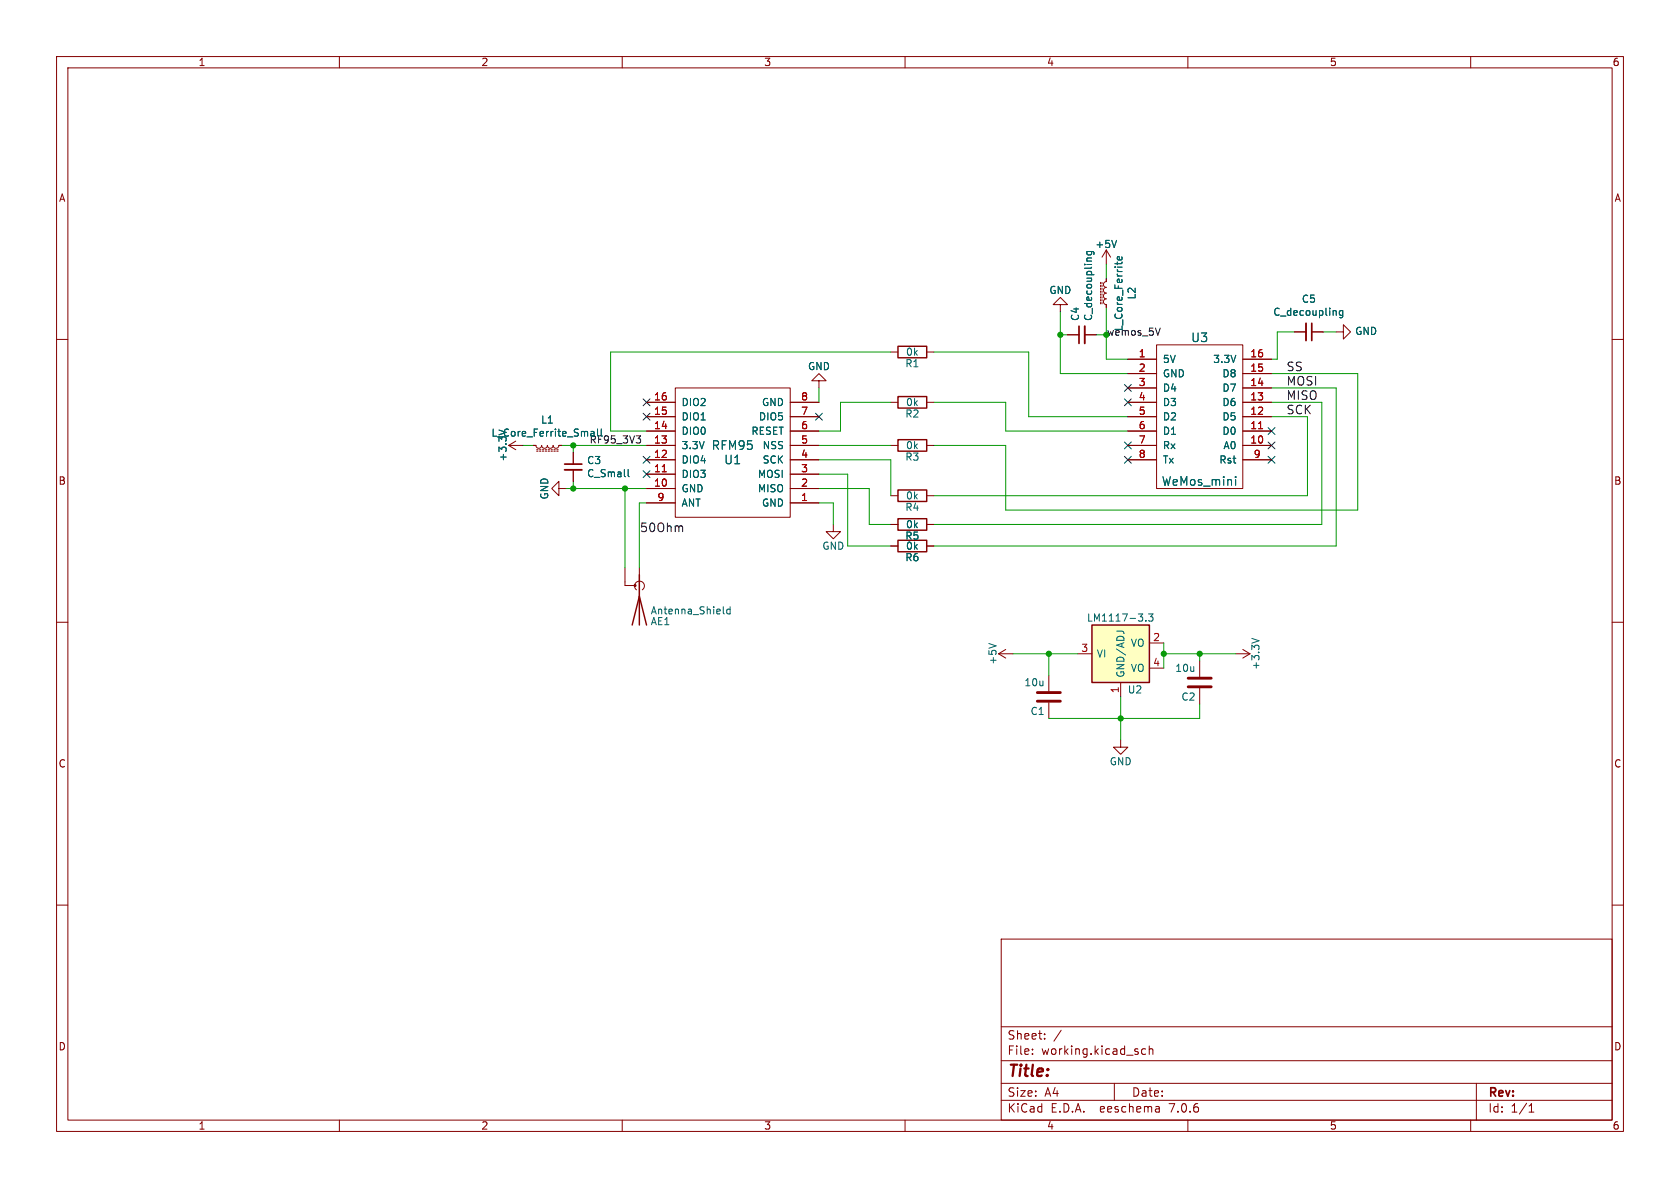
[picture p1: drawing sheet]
(kicad_sch (version 20230121) (generator eeschema)

 (paper "A4")

 (lib_symbols
  (symbol "lora_nodemcu-rescue:+3.3V-power" (power) (pin_names (offset 0)) (in_bom yes) (on_board yes)
   (property "Reference" "#PWR" (at 0 -3.81 0) (effects (font (size 1.27 1.27)) hide))
   (property "Value" "+3.3V-power" (at 0 3.556 0) (effects (font (size 1.27 1.27))))
   (property "Footprint" "" (at 0 0 0) (effects (font (size 1.27 1.27)) hide))
   (property "Datasheet" "" (at 0 0 0) (effects (font (size 1.27 1.27)) hide))
   (symbol "+3.3V-power_0_1"
    (polyline (pts (xy -0.762 1.27) (xy 0 2.54)) (stroke (width 0) (type solid)) (fill (type none)))
    (polyline (pts (xy 0 0) (xy 0 2.54)) (stroke (width 0) (type solid)) (fill (type none)))
    (polyline (pts (xy 0 2.54) (xy 0.762 1.27)) (stroke (width 0) (type solid)) (fill (type none))))
   (symbol "+3.3V-power_1_1"
    (pin power_in line (at 0 0 90) (length 0) hide (name "+3V3" (effects (font (size 1.27 1.27)))) (number "1" (effects (font (size 1.27 1.27)))))))
  (symbol "lora_nodemcu-rescue:Antenna_Shield-device" (pin_numbers hide) (pin_names (offset 1.016) hide) (in_bom yes) (on_board yes)
   (property "Reference" "AE" (at -1.905 4.445 0) (effects (font (size 1.27 1.27)) (justify right)))
   (property "Value" "device:Antenna_Shield" (at -1.905 2.54 0) (effects (font (size 1.27 1.27)) (justify right)))
   (property "Footprint" "" (at 0 2.54 0) (effects (font (size 1.27 1.27)) hide))
   (property "Datasheet" "" (at 0 2.54 0) (effects (font (size 1.27 1.27)) hide))
   (symbol "Antenna_Shield-device_0_1"
    (arc (start -0.508 -1.143) (mid -0.8429 -2.1194) (end 0 -2.667) (stroke (width 0) (type solid)) (fill (type none)))
    (arc (start 0 -2.667) (mid 0.7989 -2.1052) (end 0.508 -1.143) (stroke (width 0) (type solid)) (fill (type none)))
    (polyline (pts (xy 0 -2.54) (xy 0 0)) (stroke (width 0) (type solid)) (fill (type none)))
    (polyline (pts (xy 0 5.08) (xy 0 -3.81)) (stroke (width 0.254) (type solid)) (fill (type none)))
    (polyline (pts (xy 0.762 -1.905) (xy 2.54 -1.905)) (stroke (width 0) (type solid)) (fill (type none)))
    (polyline (pts (xy 2.54 -2.54) (xy 2.54 -1.905)) (stroke (width 0) (type solid)) (fill (type none)))
    (polyline (pts (xy 1.27 5.08) (xy 0 0) (xy -1.27 5.08)) (stroke (width 0.254) (type solid)) (fill (type none)))
    (circle (center 0.762 -1.905) (radius 0.1778) (stroke (width 0) (type solid)) (fill (type outline))))
   (symbol "Antenna_Shield-device_1_1"
    (pin input line (at 0 -5.08 90) (length 2.54) (name "A" (effects (font (size 1.27 1.27)))) (number "1" (effects (font (size 1.27 1.27)))))
    (pin input line (at 2.54 -5.08 90) (length 2.54) (name "Shield" (effects (font (size 1.27 1.27)))) (number "2" (effects (font (size 1.27 1.27)))))))
  (symbol "lora_nodemcu-rescue:C-device" (pin_numbers hide) (pin_names (offset 0.254)) (in_bom yes) (on_board yes)
   (property "Reference" "C" (at 0.635 2.54 0) (effects (font (size 1.27 1.27)) (justify left)))
   (property "Value" "device:C" (at 0.635 -2.54 0) (effects (font (size 1.27 1.27)) (justify left)))
   (property "Footprint" "" (at 0.9652 -3.81 0) (effects (font (size 1.27 1.27)) hide))
   (property "Datasheet" "" (at 0 0 0) (effects (font (size 1.27 1.27)) hide))
   (symbol "C-device_0_1"
    (polyline (pts (xy -2.032 -0.762) (xy 2.032 -0.762)) (stroke (width 0.508) (type solid)) (fill (type none)))
    (polyline (pts (xy -2.032 0.762) (xy 2.032 0.762)) (stroke (width 0.508) (type solid)) (fill (type none))))
   (symbol "C-device_1_1"
    (pin passive line (at 0 3.81 270) (length 2.794) (name "~" (effects (font (size 1.27 1.27)))) (number "1" (effects (font (size 1.27 1.27)))))
    (pin passive line (at 0 -3.81 90) (length 2.794) (name "~" (effects (font (size 1.27 1.27)))) (number "2" (effects (font (size 1.27 1.27)))))))
  (symbol "lora_nodemcu-rescue:C_Small-device" (pin_numbers hide) (pin_names (offset 0.254) hide) (in_bom yes) (on_board yes)
   (property "Reference" "C" (at 0.254 1.778 0) (effects (font (size 1.27 1.27)) (justify left)))
   (property "Value" "device:C_Small" (at 0.254 -2.032 0) (effects (font (size 1.27 1.27)) (justify left)))
   (property "Footprint" "" (at 0 0 0) (effects (font (size 1.27 1.27)) hide))
   (property "Datasheet" "" (at 0 0 0) (effects (font (size 1.27 1.27)) hide))
   (symbol "C_Small-device_0_1"
    (polyline (pts (xy -1.524 -0.508) (xy 1.524 -0.508)) (stroke (width 0.3302) (type solid)) (fill (type none)))
    (polyline (pts (xy -1.524 0.508) (xy 1.524 0.508)) (stroke (width 0.3048) (type solid)) (fill (type none))))
   (symbol "C_Small-device_1_1"
    (pin passive line (at 0 2.54 270) (length 2.032) (name "~" (effects (font (size 1.27 1.27)))) (number "1" (effects (font (size 1.27 1.27)))))
    (pin passive line (at 0 -2.54 90) (length 2.032) (name "~" (effects (font (size 1.27 1.27)))) (number "2" (effects (font (size 1.27 1.27)))))))
  (symbol "lora_nodemcu-rescue:LM1117-3.3-RESCUE-lora_nodemcu" (pin_names (offset 0.762)) (in_bom yes) (on_board yes)
   (property "Reference" "U" (at 2.54 -6.35 0) (effects (font (size 1.27 1.27))))
   (property "Value" "LM1117-3.3-RESCUE-lora_nodemcu" (at 0 6.35 0) (effects (font (size 1.27 1.27))))
   (property "Footprint" "" (at 0 0 0) (effects (font (size 1.27 1.27)) hide))
   (property "Datasheet" "" (at 0 0 0) (effects (font (size 1.27 1.27)) hide))
   (symbol "LM1117-3.3-RESCUE-lora_nodemcu_0_1"
    (rectangle (start -5.08 -5.08) (end 5.08 5.08) (stroke (width 0.254) (type solid)) (fill (type background))))
   (symbol "LM1117-3.3-RESCUE-lora_nodemcu_1_1"
    (pin power_in line (at 0 -7.62 90) (length 2.54) (name "GND/ADJ" (effects (font (size 1.27 1.27)))) (number "1" (effects (font (size 1.27 1.27)))))
    (pin power_out line (at 7.62 1.905 180) (length 2.54) (name "VO" (effects (font (size 1.27 1.27)))) (number "2" (effects (font (size 1.27 1.27)))))
    (pin power_in line (at -7.62 0 0) (length 2.54) (name "VI" (effects (font (size 1.27 1.27)))) (number "3" (effects (font (size 1.27 1.27)))))
    (pin power_out line (at 7.62 -2.54 180) (length 2.54) (name "VO" (effects (font (size 1.27 1.27)))) (number "4" (effects (font (size 1.27 1.27)))))))
  (symbol "lora_nodemcu-rescue:L_Core_Ferrite_Small-device" (pin_numbers hide) (pin_names (offset 0.254) hide) (in_bom yes) (on_board yes)
   (property "Reference" "L" (at 1.27 1.016 0) (effects (font (size 1.27 1.27)) (justify left)))
   (property "Value" "device:L_Core_Ferrite_Small" (at 1.27 -1.27 0) (effects (font (size 1.27 1.27)) (justify left)))
   (property "Footprint" "" (at 0 0 0) (effects (font (size 1.27 1.27)) hide))
   (property "Datasheet" "" (at 0 0 0) (effects (font (size 1.27 1.27)) hide))
   (symbol "L_Core_Ferrite_Small-device_0_1"
    (arc (start 0 -2.032) (mid 0.5058 -1.524) (end 0 -1.016) (stroke (width 0) (type solid)) (fill (type none)))
    (arc (start 0 -1.016) (mid 0.5058 -0.508) (end 0 0) (stroke (width 0) (type solid)) (fill (type none)))
    (polyline (pts (xy 0.762 -1.905) (xy 0.762 -1.651)) (stroke (width 0) (type solid)) (fill (type none)))
    (polyline (pts (xy 0.762 -1.397) (xy 0.762 -1.143)) (stroke (width 0) (type solid)) (fill (type none)))
    (polyline (pts (xy 0.762 -0.889) (xy 0.762 -0.635)) (stroke (width 0) (type solid)) (fill (type none)))
    (polyline (pts (xy 0.762 -0.381) (xy 0.762 -0.127)) (stroke (width 0) (type solid)) (fill (type none)))
    (polyline (pts (xy 0.762 0.127) (xy 0.762 0.381)) (stroke (width 0) (type solid)) (fill (type none)))
    (polyline (pts (xy 0.762 0.635) (xy 0.762 0.889)) (stroke (width 0) (type solid)) (fill (type none)))
    (polyline (pts (xy 0.762 1.143) (xy 0.762 1.397)) (stroke (width 0) (type solid)) (fill (type none)))
    (polyline (pts (xy 0.762 1.651) (xy 0.762 1.905)) (stroke (width 0) (type solid)) (fill (type none)))
    (polyline (pts (xy 1.016 -1.651) (xy 1.016 -1.905)) (stroke (width 0) (type solid)) (fill (type none)))
    (polyline (pts (xy 1.016 -1.143) (xy 1.016 -1.397)) (stroke (width 0) (type solid)) (fill (type none)))
    (polyline (pts (xy 1.016 -0.635) (xy 1.016 -0.889)) (stroke (width 0) (type solid)) (fill (type none)))
    (polyline (pts (xy 1.016 -0.127) (xy 1.016 -0.381)) (stroke (width 0) (type solid)) (fill (type none)))
    (polyline (pts (xy 1.016 0.381) (xy 1.016 0.127)) (stroke (width 0) (type solid)) (fill (type none)))
    (polyline (pts (xy 1.016 0.889) (xy 1.016 0.635)) (stroke (width 0) (type solid)) (fill (type none)))
    (polyline (pts (xy 1.016 1.397) (xy 1.016 1.143)) (stroke (width 0) (type solid)) (fill (type none)))
    (polyline (pts (xy 1.016 1.905) (xy 1.016 1.651)) (stroke (width 0) (type solid)) (fill (type none)))
    (arc (start 0 0) (mid 0.5058 0.508) (end 0 1.016) (stroke (width 0) (type solid)) (fill (type none)))
    (arc (start 0 1.016) (mid 0.5058 1.524) (end 0 2.032) (stroke (width 0) (type solid)) (fill (type none))))
   (symbol "L_Core_Ferrite_Small-device_1_1"
    (pin passive line (at 0 2.54 270) (length 0.508) (name "~" (effects (font (size 1.27 1.27)))) (number "1" (effects (font (size 1.27 1.27)))))
    (pin passive line (at 0 -2.54 90) (length 0.508) (name "~" (effects (font (size 1.27 1.27)))) (number "2" (effects (font (size 1.27 1.27)))))))
  (symbol "lora_nodemcu-rescue:R-device" (pin_numbers hide) (pin_names (offset 0)) (in_bom yes) (on_board yes)
   (property "Reference" "R" (at 2.032 0 90) (effects (font (size 1.27 1.27))))
   (property "Value" "device:R" (at 0 0 90) (effects (font (size 1.27 1.27))))
   (property "Footprint" "" (at -1.778 0 90) (effects (font (size 1.27 1.27)) hide))
   (property "Datasheet" "" (at 0 0 0) (effects (font (size 1.27 1.27)) hide))
   (symbol "R-device_0_1"
    (rectangle (start -1.016 -2.54) (end 1.016 2.54) (stroke (width 0.254) (type solid)) (fill (type none))))
   (symbol "R-device_1_1"
    (pin passive line (at 0 3.81 270) (length 1.27) (name "~" (effects (font (size 1.27 1.27)))) (number "1" (effects (font (size 1.27 1.27)))))
    (pin passive line (at 0 -3.81 90) (length 1.27) (name "~" (effects (font (size 1.27 1.27)))) (number "2" (effects (font (size 1.27 1.27)))))))
  (symbol "lora_nodemcu-rescue:WeMos_mini-RESCUE-lora_nodemcu" (pin_names (offset 1.016)) (in_bom yes) (on_board yes)
   (property "Reference" "U" (at 0 12.7 0) (effects (font (size 1.524 1.524))))
   (property "Value" "WeMos_mini-RESCUE-lora_nodemcu" (at 0 -12.7 0) (effects (font (size 1.524 1.524))))
   (property "Footprint" "" (at 13.97 -17.78 0) (effects (font (size 1.524 1.524))))
   (property "Datasheet" "" (at 13.97 -17.78 0) (effects (font (size 1.524 1.524))))
   (symbol "WeMos_mini-RESCUE-lora_nodemcu_0_1"
    (rectangle (start -7.62 11.43) (end 7.62 -13.97) (stroke (width 0) (type solid)) (fill (type none))))
   (symbol "WeMos_mini-RESCUE-lora_nodemcu_1_1"
    (pin power_in line (at -12.7 8.89 0) (length 5.08) (name "5V" (effects (font (size 1.27 1.27)))) (number "1" (effects (font (size 1.27 1.27)))))
    (pin bidirectional line (at 12.7 -6.35 180) (length 5.08) (name "A0" (effects (font (size 1.27 1.27)))) (number "10" (effects (font (size 1.27 1.27)))))
    (pin bidirectional line (at 12.7 -3.81 180) (length 5.08) (name "D0" (effects (font (size 1.27 1.27)))) (number "11" (effects (font (size 1.27 1.27)))))
    (pin bidirectional line (at 12.7 -1.27 180) (length 5.08) (name "D5" (effects (font (size 1.27 1.27)))) (number "12" (effects (font (size 1.27 1.27)))))
    (pin bidirectional line (at 12.7 1.27 180) (length 5.08) (name "D6" (effects (font (size 1.27 1.27)))) (number "13" (effects (font (size 1.27 1.27)))))
    (pin bidirectional line (at 12.7 3.81 180) (length 5.08) (name "D7" (effects (font (size 1.27 1.27)))) (number "14" (effects (font (size 1.27 1.27)))))
    (pin bidirectional line (at 12.7 6.35 180) (length 5.08) (name "D8" (effects (font (size 1.27 1.27)))) (number "15" (effects (font (size 1.27 1.27)))))
    (pin power_out line (at 12.7 8.89 180) (length 5.08) (name "3.3V" (effects (font (size 1.27 1.27)))) (number "16" (effects (font (size 1.27 1.27)))))
    (pin power_in line (at -12.7 6.35 0) (length 5.08) (name "GND" (effects (font (size 1.27 1.27)))) (number "2" (effects (font (size 1.27 1.27)))))
    (pin bidirectional line (at -12.7 3.81 0) (length 5.08) (name "D4" (effects (font (size 1.27 1.27)))) (number "3" (effects (font (size 1.27 1.27)))))
    (pin bidirectional line (at -12.7 1.27 0) (length 5.08) (name "D3" (effects (font (size 1.27 1.27)))) (number "4" (effects (font (size 1.27 1.27)))))
    (pin bidirectional line (at -12.7 -1.27 0) (length 5.08) (name "D2" (effects (font (size 1.27 1.27)))) (number "5" (effects (font (size 1.27 1.27)))))
    (pin bidirectional line (at -12.7 -3.81 0) (length 5.08) (name "D1" (effects (font (size 1.27 1.27)))) (number "6" (effects (font (size 1.27 1.27)))))
    (pin bidirectional line (at -12.7 -6.35 0) (length 5.08) (name "Rx" (effects (font (size 1.27 1.27)))) (number "7" (effects (font (size 1.27 1.27)))))
    (pin bidirectional line (at -12.7 -8.89 0) (length 5.08) (name "Tx" (effects (font (size 1.27 1.27)))) (number "8" (effects (font (size 1.27 1.27)))))
    (pin bidirectional line (at 12.7 -8.89 180) (length 5.08) (name "Rst" (effects (font (size 1.27 1.27)))) (number "9" (effects (font (size 1.27 1.27)))))))
  (symbol "power:+5V" (power) (pin_names (offset 0)) (in_bom yes) (on_board yes)
   (property "Reference" "#PWR" (at 0 -3.81 0) (effects (font (size 1.27 1.27)) hide))
   (property "Value" "+5V" (at 0 3.556 0) (effects (font (size 1.27 1.27))))
   (property "Footprint" "" (at 0 0 0) (effects (font (size 1.27 1.27)) hide))
   (property "Datasheet" "" (at 0 0 0) (effects (font (size 1.27 1.27)) hide))
   (symbol "+5V_0_1"
    (polyline (pts (xy -0.762 1.27) (xy 0 2.54)) (stroke (width 0) (type default)) (fill (type none)))
    (polyline (pts (xy 0 0) (xy 0 2.54)) (stroke (width 0) (type default)) (fill (type none)))
    (polyline (pts (xy 0 2.54) (xy 0.762 1.27)) (stroke (width 0) (type default)) (fill (type none))))
   (symbol "+5V_1_1"
    (pin power_in line (at 0 0 90) (length 0) hide (name "+5V" (effects (font (size 1.27 1.27)))) (number "1" (effects (font (size 1.27 1.27)))))))
  (symbol "power:GND" (power) (pin_names (offset 0)) (in_bom yes) (on_board yes)
   (property "Reference" "#PWR" (at 0 -6.35 0) (effects (font (size 1.27 1.27)) hide))
   (property "Value" "GND" (at 0 -3.81 0) (effects (font (size 1.27 1.27))))
   (property "Footprint" "" (at 0 0 0) (effects (font (size 1.27 1.27)) hide))
   (property "Datasheet" "" (at 0 0 0) (effects (font (size 1.27 1.27)) hide))
   (symbol "GND_0_1"
    (polyline (pts (xy 0 0) (xy 0 -1.27) (xy 1.27 -1.27) (xy 0 -2.54) (xy -1.27 -1.27) (xy 0 -1.27)) (stroke (width 0) (type default)) (fill (type none))))
   (symbol "GND_1_1"
    (pin power_in line (at 0 0 270) (length 0) hide (name "GND" (effects (font (size 1.27 1.27)))) (number "1" (effects (font (size 1.27 1.27)))))))
  (symbol "rfm95:RFM95" (pin_names (offset 1.016)) (in_bom yes) (on_board yes)
   (property "Reference" "U" (at 1.27 1.27 0) (effects (font (size 1.524 1.524))))
   (property "Value" "RFM95" (at 1.27 -1.27 0) (effects (font (size 1.524 1.524))))
   (property "Footprint" "" (at 0 0 0) (effects (font (size 1.524 1.524)) hide))
   (property "Datasheet" "" (at 0 0 0) (effects (font (size 1.524 1.524)) hide))
   (symbol "RFM95_0_1"
    (rectangle (start -8.89 11.43) (end 11.43 -11.43) (stroke (width 0) (type solid)) (fill (type none))))
   (symbol "RFM95_1_1"
    (pin input line (at -13.97 8.89 0) (length 5.08) (name "GND" (effects (font (size 1.27 1.27)))) (number "1" (effects (font (size 1.27 1.27)))))
    (pin input line (at 16.51 6.35 180) (length 5.08) (name "GND" (effects (font (size 1.27 1.27)))) (number "10" (effects (font (size 1.27 1.27)))))
    (pin input line (at 16.51 3.81 180) (length 5.08) (name "DIO3" (effects (font (size 1.27 1.27)))) (number "11" (effects (font (size 1.27 1.27)))))
    (pin input line (at 16.51 1.27 180) (length 5.08) (name "DIO4" (effects (font (size 1.27 1.27)))) (number "12" (effects (font (size 1.27 1.27)))))
    (pin input line (at 16.51 -1.27 180) (length 5.08) (name "3.3V" (effects (font (size 1.27 1.27)))) (number "13" (effects (font (size 1.27 1.27)))))
    (pin input line (at 16.51 -3.81 180) (length 5.08) (name "DIO0" (effects (font (size 1.27 1.27)))) (number "14" (effects (font (size 1.27 1.27)))))
    (pin input line (at 16.51 -6.35 180) (length 5.08) (name "DIO1" (effects (font (size 1.27 1.27)))) (number "15" (effects (font (size 1.27 1.27)))))
    (pin input line (at 16.51 -8.89 180) (length 5.08) (name "DIO2" (effects (font (size 1.27 1.27)))) (number "16" (effects (font (size 1.27 1.27)))))
    (pin input line (at -13.97 6.35 0) (length 5.08) (name "MISO" (effects (font (size 1.27 1.27)))) (number "2" (effects (font (size 1.27 1.27)))))
    (pin input line (at -13.97 3.81 0) (length 5.08) (name "MOSI" (effects (font (size 1.27 1.27)))) (number "3" (effects (font (size 1.27 1.27)))))
    (pin input line (at -13.97 1.27 0) (length 5.08) (name "SCK" (effects (font (size 1.27 1.27)))) (number "4" (effects (font (size 1.27 1.27)))))
    (pin input line (at -13.97 -1.27 0) (length 5.08) (name "NSS" (effects (font (size 1.27 1.27)))) (number "5" (effects (font (size 1.27 1.27)))))
    (pin input line (at -13.97 -3.81 0) (length 5.08) (name "RESET" (effects (font (size 1.27 1.27)))) (number "6" (effects (font (size 1.27 1.27)))))
    (pin input line (at -13.97 -6.35 0) (length 5.08) (name "DIO5" (effects (font (size 1.27 1.27)))) (number "7" (effects (font (size 1.27 1.27)))))
    (pin input line (at -13.97 -8.89 0) (length 5.08) (name "GND" (effects (font (size 1.27 1.27)))) (number "8" (effects (font (size 1.27 1.27)))))
    (pin input line (at 16.51 8.89 180) (length 5.08) (name "ANT" (effects (font (size 1.27 1.27)))) (number "9" (effects (font (size 1.27 1.27))))))))

 (junction (at 110.49 86.36) (diameter 0) (color 0 0 0 0))
 (junction (at 212.09 115.57) (diameter 0) (color 0 0 0 0))
 (junction (at 195.58 59.182) (diameter 0) (color 0 0 0 0))
 (junction (at 185.42 115.57) (diameter 0) (color 0 0 0 0))
 (junction (at 101.346 86.36) (diameter 0) (color 0 0 0 0))
 (junction (at 187.452 59.182) (diameter 0) (color 0 0 0 0))
 (junction (at 101.346 78.74) (diameter 0) (color 0 0 0 0))
 (junction (at 198.12 127) (diameter 0) (color 0 0 0 0))
 (junction (at 205.74 115.57) (diameter 0) (color 0 0 0 0))

 (no_connect (at 199.39 71.12))
 (no_connect (at 144.78 73.66))
 (no_connect (at 199.39 81.28))
 (no_connect (at 114.3 73.66))
 (no_connect (at 199.39 68.58))
 (no_connect (at 224.79 81.28))
 (no_connect (at 114.3 71.12))
 (no_connect (at 114.3 83.82))
 (no_connect (at 224.79 78.74))
 (no_connect (at 224.79 76.2))
 (no_connect (at 199.39 78.74))
 (no_connect (at 114.3 81.28))

 (wire (pts (xy 224.79 73.66) (xy 231.14 73.66)) (stroke (width 0) (type default)))
 (wire (pts (xy 231.14 73.66) (xy 231.14 87.63)) (stroke (width 0) (type default)))
 (wire (pts (xy 144.78 86.36) (xy 153.67 86.36)) (stroke (width 0) (type default)))
 (wire (pts (xy 236.22 58.674) (xy 233.934 58.674)) (stroke (width 0) (type default)))
 (wire (pts (xy 153.67 86.36) (xy 153.67 92.71)) (stroke (width 0) (type default)))
 (wire (pts (xy 101.346 85.09) (xy 101.346 86.36)) (stroke (width 0) (type default)))
 (wire (pts (xy 148.59 71.12) (xy 148.59 76.2)) (stroke (width 0) (type default)))
 (wire (pts (xy 225.806 58.674) (xy 228.854 58.674)) (stroke (width 0) (type default)))
 (wire (pts (xy 195.58 59.182) (xy 195.58 63.5)) (stroke (width 0) (type default)))
 (wire (pts (xy 147.32 88.9) (xy 147.32 92.71)) (stroke (width 0) (type default)))
 (wire (pts (xy 233.68 92.71) (xy 165.1 92.71)) (stroke (width 0) (type default)))
 (wire (pts (xy 110.49 100.33) (xy 110.49 86.36)) (stroke (width 0) (type default)))
 (wire (pts (xy 144.78 78.74) (xy 157.48 78.74)) (stroke (width 0) (type default)))
 (wire (pts (xy 224.79 66.04) (xy 240.03 66.04)) (stroke (width 0) (type default)))
 (wire (pts (xy 231.14 87.63) (xy 165.1 87.63)) (stroke (width 0) (type default)))
 (wire (pts (xy 153.67 92.71) (xy 157.48 92.71)) (stroke (width 0) (type default)))
 (wire (pts (xy 110.49 86.36) (xy 114.3 86.36)) (stroke (width 0) (type default)))
 (wire (pts (xy 185.42 115.57) (xy 190.5 115.57)) (stroke (width 0) (type default)))
 (wire (pts (xy 240.03 90.17) (xy 240.03 66.04)) (stroke (width 0) (type default)))
 (wire (pts (xy 198.12 127) (xy 198.12 130.81)) (stroke (width 0) (type default)))
 (wire (pts (xy 101.346 86.36) (xy 110.49 86.36)) (stroke (width 0) (type default)))
 (wire (pts (xy 185.42 119.38) (xy 185.42 115.57)) (stroke (width 0) (type default)))
 (wire (pts (xy 198.12 127) (xy 212.09 127)) (stroke (width 0) (type default)))
 (wire (pts (xy 199.39 76.2) (xy 177.8 76.2)) (stroke (width 0) (type default)))
 (wire (pts (xy 149.86 83.82) (xy 144.78 83.82)) (stroke (width 0) (type default)))
 (wire (pts (xy 177.8 78.74) (xy 165.1 78.74)) (stroke (width 0) (type default)))
 (wire (pts (xy 195.58 63.5) (xy 199.39 63.5)) (stroke (width 0) (type default)))
 (wire (pts (xy 144.78 88.9) (xy 147.32 88.9)) (stroke (width 0) (type default)))
 (wire (pts (xy 144.78 71.12) (xy 144.78 68.58)) (stroke (width 0) (type default)))
 (wire (pts (xy 101.346 80.01) (xy 101.346 78.74)) (stroke (width 0) (type default)))
 (wire (pts (xy 225.806 63.5) (xy 225.806 58.674)) (stroke (width 0) (type default)))
 (wire (pts (xy 198.12 123.19) (xy 198.12 127)) (stroke (width 0) (type default)))
 (wire (pts (xy 185.42 127) (xy 198.12 127)) (stroke (width 0) (type default)))
 (wire (pts (xy 114.3 88.9) (xy 113.03 88.9)) (stroke (width 0) (type default)))
 (wire (pts (xy 224.79 68.58) (xy 236.22 68.58)) (stroke (width 0) (type default)))
 (wire (pts (xy 177.8 90.17) (xy 177.8 78.74)) (stroke (width 0) (type default)))
 (wire (pts (xy 113.03 88.9) (xy 113.03 100.33)) (stroke (width 0) (type default)))
 (wire (pts (xy 233.68 71.12) (xy 233.68 92.71)) (stroke (width 0) (type default)))
 (wire (pts (xy 177.8 71.12) (xy 165.1 71.12)) (stroke (width 0) (type default)))
 (wire (pts (xy 179.07 115.57) (xy 185.42 115.57)) (stroke (width 0) (type default)))
 (wire (pts (xy 99.314 78.74) (xy 101.346 78.74)) (stroke (width 0) (type default)))
 (wire (pts (xy 224.79 71.12) (xy 233.68 71.12)) (stroke (width 0) (type default)))
 (wire (pts (xy 94.234 78.74) (xy 92.456 78.74)) (stroke (width 0) (type default)))
 (wire (pts (xy 100.076 86.36) (xy 101.346 86.36)) (stroke (width 0) (type default)))
 (wire (pts (xy 195.58 54.356) (xy 195.58 59.182)) (stroke (width 0) (type default)))
 (wire (pts (xy 144.78 81.28) (xy 157.48 81.28)) (stroke (width 0) (type default)))
 (wire (pts (xy 181.864 62.23) (xy 165.1 62.23)) (stroke (width 0) (type default)))
 (wire (pts (xy 212.09 115.57) (xy 212.09 116.84)) (stroke (width 0) (type default)))
 (wire (pts (xy 188.722 59.182) (xy 187.452 59.182)) (stroke (width 0) (type default)))
 (wire (pts (xy 181.864 62.23) (xy 181.864 73.66)) (stroke (width 0) (type default)))
 (wire (pts (xy 187.452 59.182) (xy 187.452 55.118)) (stroke (width 0) (type default)))
 (wire (pts (xy 195.58 46.736) (xy 195.58 49.276)) (stroke (width 0) (type default)))
 (wire (pts (xy 187.452 66.04) (xy 199.39 66.04)) (stroke (width 0) (type default)))
 (wire (pts (xy 149.86 83.82) (xy 149.86 96.52)) (stroke (width 0) (type default)))
 (wire (pts (xy 101.346 78.74) (xy 114.3 78.74)) (stroke (width 0) (type default)))
 (wire (pts (xy 107.95 62.23) (xy 107.95 76.2)) (stroke (width 0) (type default)))
 (wire (pts (xy 205.74 115.57) (xy 212.09 115.57)) (stroke (width 0) (type default)))
 (wire (pts (xy 212.09 115.57) (xy 218.44 115.57)) (stroke (width 0) (type default)))
 (wire (pts (xy 236.22 68.58) (xy 236.22 96.52)) (stroke (width 0) (type default)))
 (wire (pts (xy 236.22 96.52) (xy 165.1 96.52)) (stroke (width 0) (type default)))
 (wire (pts (xy 205.74 115.57) (xy 205.74 118.11)) (stroke (width 0) (type default)))
 (wire (pts (xy 148.59 76.2) (xy 144.78 76.2)) (stroke (width 0) (type default)))
 (wire (pts (xy 149.86 96.52) (xy 157.48 96.52)) (stroke (width 0) (type default)))
 (wire (pts (xy 157.48 71.12) (xy 148.59 71.12)) (stroke (width 0) (type default)))
 (wire (pts (xy 205.74 113.665) (xy 205.74 115.57)) (stroke (width 0) (type default)))
 (wire (pts (xy 157.48 62.23) (xy 107.95 62.23)) (stroke (width 0) (type default)))
 (wire (pts (xy 177.8 90.17) (xy 240.03 90.17)) (stroke (width 0) (type default)))
 (wire (pts (xy 157.48 81.28) (xy 157.48 87.63)) (stroke (width 0) (type default)))
 (wire (pts (xy 224.79 63.5) (xy 225.806 63.5)) (stroke (width 0) (type default)))
 (wire (pts (xy 114.3 76.2) (xy 107.95 76.2)) (stroke (width 0) (type default)))
 (wire (pts (xy 212.09 127) (xy 212.09 124.46)) (stroke (width 0) (type default)))
 (wire (pts (xy 187.452 66.04) (xy 187.452 59.182)) (stroke (width 0) (type default)))
 (wire (pts (xy 181.864 73.66) (xy 199.39 73.66)) (stroke (width 0) (type default)))
 (wire (pts (xy 195.58 59.182) (xy 193.802 59.182)) (stroke (width 0) (type default)))
 (wire (pts (xy 177.8 76.2) (xy 177.8 71.12)) (stroke (width 0) (type default)))

 (label "MISO" (at 227.33 71.12 0) (effects (font (size 1.524 1.524)) (justify left bottom)))
 (label "SS" (at 227.33 66.04 0) (effects (font (size 1.524 1.524)) (justify left bottom)))
 (label "wemos_5V" (at 195.58 59.69 0) (effects (font (size 1.27 1.27)) (justify left bottom)))
 (label "50Ohm" (at 113.03 94.488 0) (effects (font (size 1.524 1.524)) (justify left bottom)))
 (label "MOSI" (at 227.33 68.58 0) (effects (font (size 1.524 1.524)) (justify left bottom)))
 (label "SCK" (at 227.33 73.66 0) (effects (font (size 1.524 1.524)) (justify left bottom)))
 (label "RF95_3V3" (at 104.14 78.74 0) (effects (font (size 1.27 1.27)) (justify left bottom)))

 (symbol (lib_id "rfm95:RFM95") (at 130.81 80.01 180) (unit 1) (in_bom yes) (on_board yes) (dnp no)
  (property "Reference" "U1" (at 129.54 81.28 0) (effects (font (size 1.524 1.524))))
  (property "Value" "RFM95" (at 129.54 78.74 0) (effects (font (size 1.524 1.524))))
  (property "Footprint" "DisasterRadio:RFM95" (at 130.81 80.01 0) (effects (font (size 1.524 1.524)) hide))
  (property "Datasheet" "" (at 130.81 80.01 0) (effects (font (size 1.524 1.524)) hide)) (pin "1") (pin "10") (pin "11") (pin "12") (pin "13") (pin "14") (pin "15") (pin "16") (pin "2") (pin "3") (pin "4") (pin "5") (pin "6") (pin "7") (pin "8") (pin "9"))

 (symbol (lib_id "lora_nodemcu-rescue:Antenna_Shield-device") (at 113.03 105.41 180) (unit 1) (in_bom yes) (on_board yes) (dnp no)
  (property "Reference" "AE1" (at 114.935 109.855 0) (effects (font (size 1.27 1.27)) (justify right)))
  (property "Value" "Antenna_Shield" (at 114.935 107.95 0) (effects (font (size 1.27 1.27)) (justify right)))
  (property "Footprint" "Connectors_Molex:Molex_SMA_Jack_Edge_Mount" (at 113.03 107.95 0) (effects (font (size 1.27 1.27)) hide))
  (property "Datasheet" "" (at 113.03 107.95 0) (effects (font (size 1.27 1.27)) hide)) (pin "1") (pin "2"))

 (symbol (lib_id "power:GND") (at 147.32 92.71 0) (unit 1) (in_bom yes) (on_board yes) (dnp no)
  (property "Reference" "#PWR01" (at 147.32 99.06 0) (effects (font (size 1.27 1.27)) hide))
  (property "Value" "GND" (at 147.32 96.52 0) (effects (font (size 1.27 1.27))))
  (property "Footprint" "" (at 147.32 92.71 0) (effects (font (size 1.27 1.27)) hide))
  (property "Datasheet" "" (at 147.32 92.71 0) (effects (font (size 1.27 1.27)) hide)) (pin "1"))

 (symbol (lib_id "power:GND") (at 144.78 68.58 180) (unit 1) (in_bom yes) (on_board yes) (dnp no)
  (property "Reference" "#PWR02" (at 144.78 62.23 0) (effects (font (size 1.27 1.27)) hide))
  (property "Value" "GND" (at 144.78 64.77 0) (effects (font (size 1.27 1.27))))
  (property "Footprint" "" (at 144.78 68.58 0) (effects (font (size 1.27 1.27)) hide))
  (property "Datasheet" "" (at 144.78 68.58 0) (effects (font (size 1.27 1.27)) hide)) (pin "1"))

 (symbol (lib_id "lora_nodemcu-rescue:+3.3V-power") (at 92.456 78.74 90) (unit 1) (in_bom yes) (on_board yes) (dnp no)
  (property "Reference" "#PWR03" (at 96.266 78.74 0) (effects (font (size 1.27 1.27)) hide))
  (property "Value" "+3.3V" (at 88.9 78.74 0) (effects (font (size 1.27 1.27))))
  (property "Footprint" "" (at 92.456 78.74 0) (effects (font (size 1.27 1.27)) hide))
  (property "Datasheet" "" (at 92.456 78.74 0) (effects (font (size 1.27 1.27)) hide)) (pin "1"))

 (symbol (lib_id "lora_nodemcu-rescue:R-device") (at 161.29 78.74 270) (unit 1) (in_bom yes) (on_board yes) (dnp no)
  (property "Reference" "R3" (at 161.29 80.772 90) (effects (font (size 1.27 1.27))))
  (property "Value" "0k" (at 161.29 78.74 90) (effects (font (size 1.27 1.27))))
  (property "Footprint" "Resistors_SMD:R_0805_HandSoldering" (at 161.29 76.962 90) (effects (font (size 1.27 1.27)) hide))
  (property "Datasheet" "" (at 161.29 78.74 0) (effects (font (size 1.27 1.27)) hide)) (pin "1") (pin "2"))

 (symbol (lib_id "lora_nodemcu-rescue:R-device") (at 161.29 92.71 270) (unit 1) (in_bom yes) (on_board yes) (dnp no)
  (property "Reference" "R5" (at 161.29 94.742 90) (effects (font (size 1.27 1.27))))
  (property "Value" "0k" (at 161.29 92.71 90) (effects (font (size 1.27 1.27))))
  (property "Footprint" "Resistors_SMD:R_0805_HandSoldering" (at 161.29 90.932 90) (effects (font (size 1.27 1.27)) hide))
  (property "Datasheet" "" (at 161.29 92.71 0) (effects (font (size 1.27 1.27)) hide)) (pin "1") (pin "2"))

 (symbol (lib_id "lora_nodemcu-rescue:R-device") (at 161.29 96.52 270) (unit 1) (in_bom yes) (on_board yes) (dnp no)
  (property "Reference" "R6" (at 161.29 98.552 90) (effects (font (size 1.27 1.27))))
  (property "Value" "0k" (at 161.29 96.52 90) (effects (font (size 1.27 1.27))))
  (property "Footprint" "Resistors_SMD:R_0805_HandSoldering" (at 161.29 94.742 90) (effects (font (size 1.27 1.27)) hide))
  (property "Datasheet" "" (at 161.29 96.52 0) (effects (font (size 1.27 1.27)) hide)) (pin "1") (pin "2"))

 (symbol (lib_id "lora_nodemcu-rescue:R-device") (at 161.29 87.63 270) (unit 1) (in_bom yes) (on_board yes) (dnp no)
  (property "Reference" "R4" (at 161.29 89.662 90) (effects (font (size 1.27 1.27))))
  (property "Value" "0k" (at 161.29 87.63 90) (effects (font (size 1.27 1.27))))
  (property "Footprint" "Resistors_SMD:R_0805_HandSoldering" (at 161.29 85.852 90) (effects (font (size 1.27 1.27)) hide))
  (property "Datasheet" "" (at 161.29 87.63 0) (effects (font (size 1.27 1.27)) hide)) (pin "1") (pin "2"))

 (symbol (lib_id "lora_nodemcu-rescue:R-device") (at 161.29 71.12 270) (unit 1) (in_bom yes) (on_board yes) (dnp no)
  (property "Reference" "R2" (at 161.29 73.152 90) (effects (font (size 1.27 1.27))))
  (property "Value" "0k" (at 161.29 71.12 90) (effects (font (size 1.27 1.27))))
  (property "Footprint" "Resistors_SMD:R_0805_HandSoldering" (at 161.29 69.342 90) (effects (font (size 1.27 1.27)) hide))
  (property "Datasheet" "" (at 161.29 71.12 0) (effects (font (size 1.27 1.27)) hide)) (pin "1") (pin "2"))

 (symbol (lib_id "lora_nodemcu-rescue:R-device") (at 161.29 62.23 270) (unit 1) (in_bom yes) (on_board yes) (dnp no)
  (property "Reference" "R1" (at 161.29 64.262 90) (effects (font (size 1.27 1.27))))
  (property "Value" "0k" (at 161.29 62.23 90) (effects (font (size 1.27 1.27))))
  (property "Footprint" "Resistors_SMD:R_0805_HandSoldering" (at 161.29 60.452 90) (effects (font (size 1.27 1.27)) hide))
  (property "Datasheet" "" (at 161.29 62.23 0) (effects (font (size 1.27 1.27)) hide)) (pin "1") (pin "2"))

 (symbol (lib_id "power:GND") (at 198.12 130.81 0) (unit 1) (in_bom yes) (on_board yes) (dnp no)
  (property "Reference" "#PWR04" (at 198.12 137.16 0) (effects (font (size 1.27 1.27)) hide))
  (property "Value" "GND" (at 198.12 134.62 0) (effects (font (size 1.27 1.27))))
  (property "Footprint" "" (at 198.12 130.81 0) (effects (font (size 1.27 1.27)) hide))
  (property "Datasheet" "" (at 198.12 130.81 0) (effects (font (size 1.27 1.27)) hide)) (pin "1"))

 (symbol (lib_id "lora_nodemcu-rescue:+3.3V-power") (at 218.44 115.57 270) (unit 1) (in_bom yes) (on_board yes) (dnp no)
  (property "Reference" "#PWR05" (at 214.63 115.57 0) (effects (font (size 1.27 1.27)) hide))
  (property "Value" "+3.3V" (at 221.996 115.57 0) (effects (font (size 1.27 1.27))))
  (property "Footprint" "" (at 218.44 115.57 0) (effects (font (size 1.27 1.27)) hide))
  (property "Datasheet" "" (at 218.44 115.57 0) (effects (font (size 1.27 1.27)) hide)) (pin "1"))

 (symbol (lib_id "power:+5V") (at 179.07 115.57 90) (unit 1) (in_bom yes) (on_board yes) (dnp no)
  (property "Reference" "#PWR06" (at 182.88 115.57 0) (effects (font (size 1.27 1.27)) hide))
  (property "Value" "+5V" (at 175.514 115.57 0) (effects (font (size 1.27 1.27))))
  (property "Footprint" "" (at 179.07 115.57 0) (effects (font (size 1.27 1.27)) hide))
  (property "Datasheet" "" (at 179.07 115.57 0) (effects (font (size 1.27 1.27)) hide)) (pin "1"))

 (symbol (lib_id "lora_nodemcu-rescue:WeMos_mini-RESCUE-lora_nodemcu") (at 212.09 72.39 0) (unit 1) (in_bom yes) (on_board yes) (dnp no)
  (property "Reference" "U3" (at 212.09 59.69 0) (effects (font (size 1.524 1.524))))
  (property "Value" "WeMos_mini" (at 212.09 85.09 0) (effects (font (size 1.524 1.524))))
  (property "Footprint" "DisasterRadio:D1_mini_board" (at 226.06 90.17 0) (effects (font (size 1.524 1.524)) hide))
  (property "Datasheet" "" (at 226.06 90.17 0) (effects (font (size 1.524 1.524)))) (pin "1") (pin "10") (pin "11") (pin "12") (pin "13") (pin "14") (pin "15") (pin "16") (pin "2") (pin "3") (pin "4") (pin "5") (pin "6") (pin "7") (pin "8") (pin "9"))

 (symbol (lib_id "power:+5V") (at 195.58 46.736 0) (unit 1) (in_bom yes) (on_board yes) (dnp no)
  (property "Reference" "#PWR07" (at 195.58 50.546 0) (effects (font (size 1.27 1.27)) hide))
  (property "Value" "+5V" (at 195.58 43.18 0) (effects (font (size 1.27 1.27))))
  (property "Footprint" "" (at 195.58 46.736 0) (effects (font (size 1.27 1.27)) hide))
  (property "Datasheet" "" (at 195.58 46.736 0) (effects (font (size 1.27 1.27)) hide)) (pin "1"))

 (symbol (lib_id "power:GND") (at 187.452 55.118 180) (unit 1) (in_bom yes) (on_board yes) (dnp no)
  (property "Reference" "#PWR08" (at 187.452 48.768 0) (effects (font (size 1.27 1.27)) hide))
  (property "Value" "GND" (at 187.452 51.308 0) (effects (font (size 1.27 1.27))))
  (property "Footprint" "" (at 187.452 55.118 0) (effects (font (size 1.27 1.27)) hide))
  (property "Datasheet" "" (at 187.452 55.118 0) (effects (font (size 1.27 1.27)) hide)) (pin "1"))

 (symbol (lib_id "lora_nodemcu-rescue:LM1117-3.3-RESCUE-lora_nodemcu") (at 198.12 115.57 0) (unit 1) (in_bom yes) (on_board yes) (dnp no)
  (property "Reference" "U2" (at 200.66 121.92 0) (effects (font (size 1.27 1.27))))
  (property "Value" "LM1117-3.3" (at 198.12 109.22 0) (effects (font (size 1.27 1.27))))
  (property "Footprint" "TO_SOT_Packages_SMD:SOT-223" (at 198.12 115.57 0) (effects (font (size 1.27 1.27)) hide))
  (property "Datasheet" "" (at 198.12 115.57 0) (effects (font (size 1.27 1.27)) hide)) (pin "1") (pin "2") (pin "3") (pin "4"))

 (symbol (lib_id "lora_nodemcu-rescue:C-device") (at 212.09 120.65 180) (unit 1) (in_bom yes) (on_board yes) (dnp no)
  (property "Reference" "C2" (at 211.455 123.19 0) (effects (font (size 1.27 1.27)) (justify left)))
  (property "Value" "10u" (at 211.455 118.11 0) (effects (font (size 1.27 1.27)) (justify left)))
  (property "Footprint" "Capacitors_SMD:C_0805_HandSoldering" (at 211.1248 116.84 0) (effects (font (size 1.27 1.27)) hide))
  (property "Datasheet" "" (at 212.09 120.65 0) (effects (font (size 1.27 1.27)) hide)) (pin "1") (pin "2"))

 (symbol (lib_id "lora_nodemcu-rescue:C-device") (at 185.42 123.19 180) (unit 1) (in_bom yes) (on_board yes) (dnp no)
  (property "Reference" "C1" (at 184.785 125.73 0) (effects (font (size 1.27 1.27)) (justify left)))
  (property "Value" "10u" (at 184.785 120.65 0) (effects (font (size 1.27 1.27)) (justify left)))
  (property "Footprint" "Capacitors_SMD:C_0805_HandSoldering" (at 184.4548 119.38 0) (effects (font (size 1.27 1.27)) hide))
  (property "Datasheet" "" (at 185.42 123.19 0) (effects (font (size 1.27 1.27)) hide)) (pin "1") (pin "2"))

 (symbol (lib_id "power:GND") (at 100.076 86.36 270) (unit 1) (in_bom yes) (on_board yes) (dnp no)
  (property "Reference" "#PWR09" (at 93.726 86.36 0) (effects (font (size 1.27 1.27)) hide))
  (property "Value" "GND" (at 96.266 86.36 0) (effects (font (size 1.27 1.27))))
  (property "Footprint" "" (at 100.076 86.36 0) (effects (font (size 1.27 1.27)) hide))
  (property "Datasheet" "" (at 100.076 86.36 0) (effects (font (size 1.27 1.27)) hide)) (pin "1"))

 (symbol (lib_id "lora_nodemcu-rescue:C_Small-device") (at 191.262 59.182 90) (unit 1) (in_bom yes) (on_board yes) (dnp no)
  (property "Reference" "C4" (at 190.0936 56.8452 0) (effects (font (size 1.27 1.27)) (justify left)))
  (property "Value" "C_decoupling" (at 192.405 56.8452 0) (effects (font (size 1.27 1.27)) (justify left)))
  (property "Footprint" "Capacitors_SMD:C_0805_HandSoldering" (at 191.262 59.182 0) (effects (font (size 1.27 1.27)) hide))
  (property "Datasheet" "" (at 191.262 59.182 0) (effects (font (size 1.27 1.27)) hide)) (pin "1") (pin "2"))

 (symbol (lib_id "lora_nodemcu-rescue:L_Core_Ferrite_Small-device") (at 195.58 51.816 180) (unit 1) (in_bom yes) (on_board yes) (dnp no)
  (property "Reference" "L2" (at 200.1012 51.816 90) (effects (font (size 1.27 1.27))))
  (property "Value" "L_Core_Ferrite" (at 197.7898 51.816 90) (effects (font (size 1.27 1.27))))
  (property "Footprint" "Inductors_SMD:L_0805_HandSoldering" (at 195.58 51.816 0) (effects (font (size 1.27 1.27)) hide))
  (property "Datasheet" "" (at 195.58 51.816 0) (effects (font (size 1.27 1.27)) hide)) (pin "1") (pin "2"))

 (symbol (lib_id "lora_nodemcu-rescue:C_Small-device") (at 101.346 82.55 0) (unit 1) (in_bom yes) (on_board yes) (dnp no)
  (property "Reference" "C3" (at 103.6828 81.3816 0) (effects (font (size 1.27 1.27)) (justify left)))
  (property "Value" "C_Small" (at 103.6828 83.693 0) (effects (font (size 1.27 1.27)) (justify left)))
  (property "Footprint" "Capacitors_SMD:C_0805_HandSoldering" (at 101.346 82.55 0) (effects (font (size 1.27 1.27)) hide))
  (property "Datasheet" "" (at 101.346 82.55 0) (effects (font (size 1.27 1.27)) hide)) (pin "1") (pin "2"))

 (symbol (lib_id "lora_nodemcu-rescue:L_Core_Ferrite_Small-device") (at 96.774 78.74 270) (unit 1) (in_bom yes) (on_board yes) (dnp no)
  (property "Reference" "L1" (at 96.774 74.2188 90) (effects (font (size 1.27 1.27))))
  (property "Value" "L_Core_Ferrite_Small" (at 96.774 76.5302 90) (effects (font (size 1.27 1.27))))
  (property "Footprint" "Inductors_SMD:L_0805_HandSoldering" (at 96.774 78.74 0) (effects (font (size 1.27 1.27)) hide))
  (property "Datasheet" "" (at 96.774 78.74 0) (effects (font (size 1.27 1.27)) hide)) (pin "1") (pin "2"))

 (symbol (lib_id "lora_nodemcu-rescue:C_Small-device") (at 231.394 58.674 270) (unit 1) (in_bom yes) (on_board yes) (dnp no)
  (property "Reference" "C5" (at 231.394 52.8574 90) (effects (font (size 1.27 1.27))))
  (property "Value" "C_decoupling" (at 231.394 55.1688 90) (effects (font (size 1.27 1.27))))
  (property "Footprint" "Capacitors_SMD:C_0805_HandSoldering" (at 231.394 58.674 0) (effects (font (size 1.27 1.27)) hide))
  (property "Datasheet" "" (at 231.394 58.674 0) (effects (font (size 1.27 1.27)) hide)) (pin "1") (pin "2"))

 (symbol (lib_id "power:GND") (at 236.22 58.674 90) (unit 1) (in_bom yes) (on_board yes) (dnp no)
  (property "Reference" "#PWR010" (at 242.57 58.674 0) (effects (font (size 1.27 1.27)) hide))
  (property "Value" "GND" (at 239.4712 58.547 90) (effects (font (size 1.27 1.27)) (justify right)))
  (property "Footprint" "" (at 236.22 58.674 0) (effects (font (size 1.27 1.27)) hide))
  (property "Datasheet" "" (at 236.22 58.674 0) (effects (font (size 1.27 1.27)) hide)) (pin "1"))

 (sheet_instances (path "" (page "1"))))
